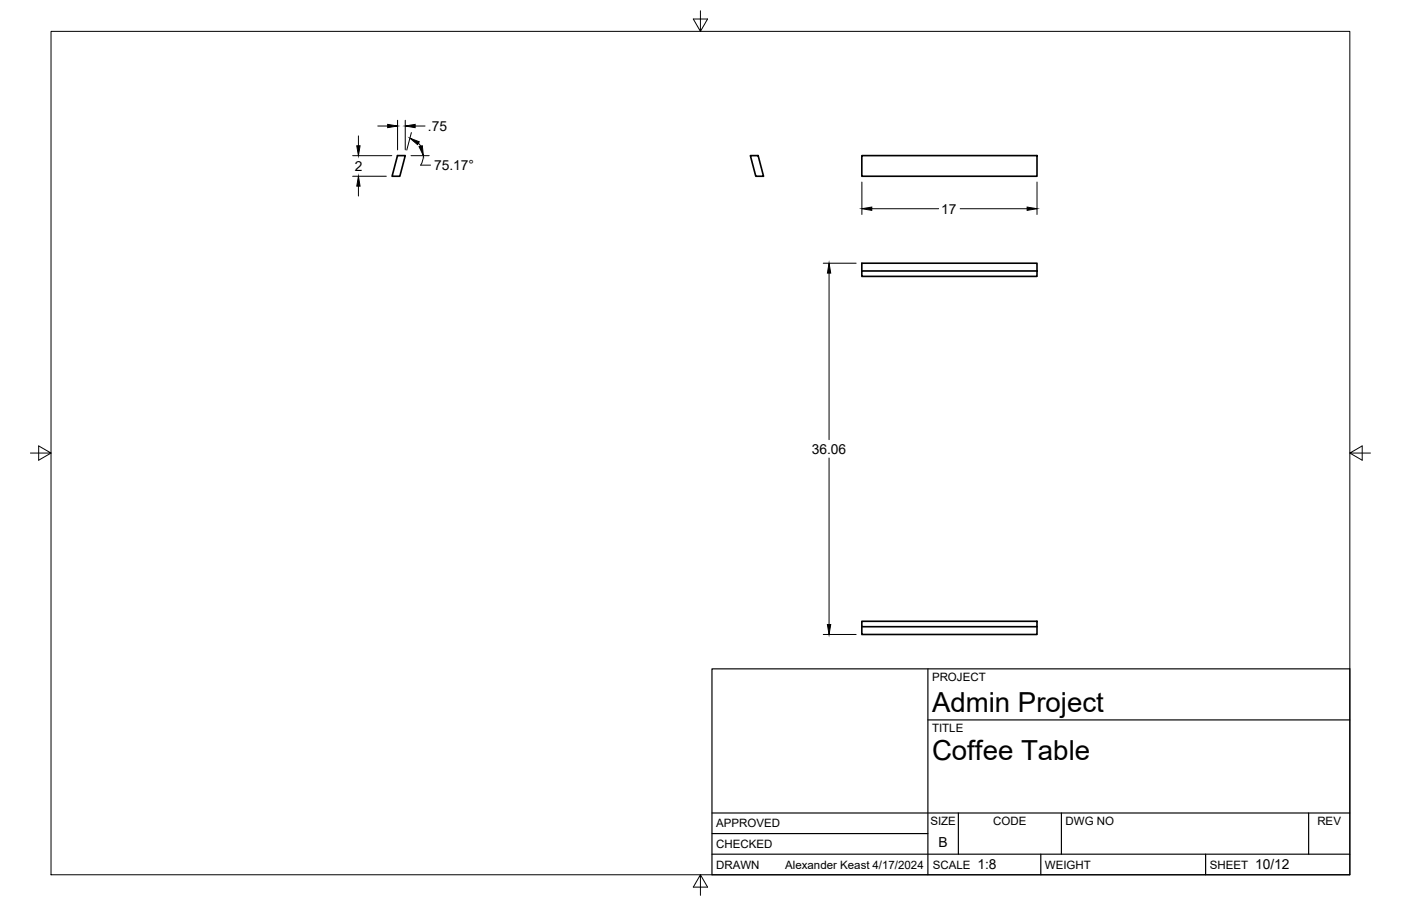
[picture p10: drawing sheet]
<svg xmlns="http://www.w3.org/2000/svg" width="432mm" height="279mm" viewBox="0 0 432 279" stroke-linecap="round" stroke-linejoin="round" font-family="sans-serif">
<!-- layer: Visible -->
<path d="M122.5 48h2.4l-1.7 6.4h-2.4zM231.3 48h2.4l1.6 6.4h-2.4zM265.6 48h54v6.4h-54zM265.6 83.6h54v1.6h-54zM265.6 83.6v-2.4h54v2.4M265.6 191.6h54v1.7h-54zM265.6 193.3v2.4h54v-2.4" fill="none" stroke="#000" stroke-width=".51"/>
<!-- layer: Border -->
<path d="M15.7 9.7h400.3v260.1h-400.3zM215.9 3.3v6.4l-2.2-3.8h4.4l-2.2 3.8M9.4 139.7h6.3l-3.8-2.2v4.4l3.8-2.2M416 139.7l3.8 2.2v-4.4l-3.8 2.2h6.4M215.9 269.8l2.2 3.8h-4.4l2.2-3.8v6.3" fill="none" stroke="#000" stroke-width=".31"/>
<!-- layer: Titleblock -->
<path d="M219.4 206.3h196.6v63.5h-196.6zM286 206.3v63.5M286 222h130M219.4 257.1h66.6M219.4 250.7h196.6M295.4 250.7v12.7M327.1 250.7v12.7M403.3 250.7v12.7M219.4 263.4h196.6M320.8 263.4v6.4M371.6 263.4v6.4" fill="none" stroke="#000" stroke-width=".36"/>
<!-- layer: FD_Dimensions -->
<g fill="none" stroke="#000" stroke-width=".31">
<path d="M116.4 38.9h3.1M122.5 37.1v9.1M124.9 37.1v9.1M128 38.9h3M108.7 54.4h10.4M108.7 48h12.1M110.5 41.9v3.1M110.5 57.4v3.1M126.7 48h5.6M126.8 40.9l-1.4 5.4M129 44.2l.7 .9M130.5 48l-.2 1.5-.6 1.4h3"/>
<path d="M265.6 56.1v10M319.6 56.1v10M268.7 64.4h20.6M295.9 64.4h20.7M253.7 81.2h10.2M255.5 84.2v51.4M255.5 141.2v51.4M253.7 195.7h10.2"/>
</g>
<path d="M119.5 38.4l3 .5-3 .5zM124.9 38.9l3.1-.5v1zM110.5 54.4l.5 3h-1zM110 45h1l-.5 3zM126.3 42.6l2.9 1.1-.5 .9zM129.2 45.2l1-.3 .3 3.1zM265.6 64.4l3.1-.5v1zM316.6 63.9l3 .5-3 .5zM255.5 81.2l.5 3h-1zM255 192.6h1l-.5 3.1z" fill="#000" stroke="#000" stroke-width=".31"/>
<g font-size="8.5">
<text x="287.3" y="219.5">Admin Project</text>
<text x="287.3" y="234.5">Coffee Table</text>
</g>
<g font-size="4.3">
<text x="131.9" y="40.4">.75</text>
<text x="109.3" y="52.7">2</text>
<text x="133.8" y="52.4">75.17°</text>
<text x="290.1" y="65.9">17</text>
<text x="250.2" y="139.9">36.06</text>
<text x="289.3" y="261.2">B</text>
<text x="301.2" y="268.1">1:8</text>
<text x="386.8" y="268.1">10/12</text>
</g>
<g font-size="3.5">
<text x="287.3" y="210.1">PROJECT</text>
<text x="287.3" y="225.8">TITLE</text>
<text x="220.7" y="255.2">APPROVED</text>
<text x="286.7" y="254.5">SIZE</text>
<text x="306.1" y="254.5">CODE</text>
<text x="328.4" y="254.5">DWG NO</text>
<text x="406" y="254.5">REV</text>
<text x="220.7" y="261.5">CHECKED</text>
<text x="220.7" y="267.9">DRAWN</text>
<text x="242" y="267.9">Alexander Keast 4/17/2024</text>
<text x="287.5" y="267.9">SCALE</text>
<text x="322.1" y="267.9">WEIGHT</text>
<text x="372.9" y="267.9">SHEET</text>
</g>
</svg>
